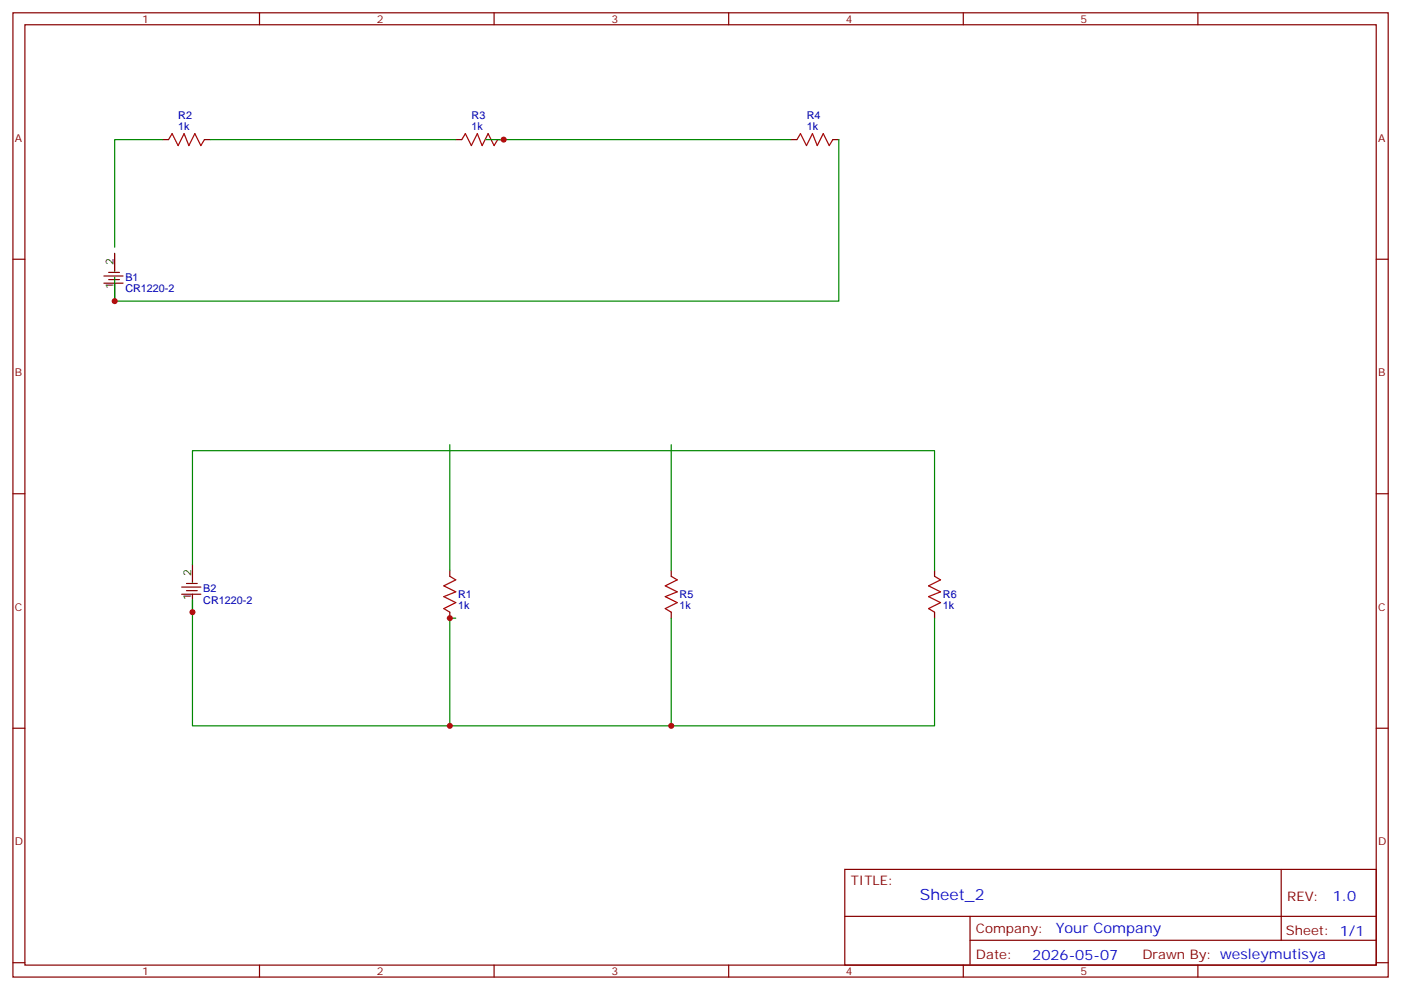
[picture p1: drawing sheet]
<svg xmlns="http://www.w3.org/2000/svg" width="413mm" height="292mm" viewBox="0 0 413 292" stroke-linecap="round" stroke-linejoin="round" font-family="sans-serif">
<g fill="none" stroke="#870000" stroke-width=".35">
<path d="M3.8 3.8h405.4v284.3h-405.4zM7.3 7.3h398.3v277.3h-398.3zM76.5 3.8v3.5M145.6 3.8v3.5M214.8 3.8v3.5M283.9 3.8v3.5M353.1 3.8v3.5M47.9 41.2h1.8M60.3 41.2h1.7M134.3 41.2h1.8M146.7 41.2h1.7M233.1 41.2h1.8"/>
<path d="M245.5 41.2h1.7M3.8 76.4h3.5M405.6 76.4h3.6M30.6 83.5h5.7M30.6 81.4h5.7M32 82.4h3.2M32 80.3h3.2M3.8 145.6h3.5M405.6 145.6h3.6M53.6 175.2h5.6M53.6 173.1h5.6M55 174.2h3.1"/>
<path d="M55 172h3.1M132.6 168.2v1.7M197.8 168.2v1.7M275.4 168.2v1.7M132.6 180.5v1.8M197.8 180.5v1.8M275.4 180.5v1.8M3.8 214.7h3.5M405.6 214.7h3.6M249 256.4h156.6v28.2h-156.6zM377.6 256.4v20.9M249 270.2h156.5"/>
<path d="M285.9 277.3h119.6M285.9 270.2v14.1M3.8 283.9h3.5M76.5 284.6v3.5M145.6 284.6v3.5M214.8 284.6v3.5M283.9 284.6v3.5M353.1 284.6v3.5M405.6 283.9h3.6"/>
</g>
<path d="M49.7 41.2l1-1.8 1.8 3.5 1.8-3.5 1.4 3.5 1.7-3.5 1.8 3.5 1.1-1.7M136.1 41.2l1.1-1.8 1.7 3.5 1.8-3.5 1.4 3.5 1.8-3.5 1.7 3.5 1.1-1.7M234.9 41.2l1-1.8 1.8 3.5 1.8-3.5 1.4 3.5 1.7-3.5 1.8 3.5 1.1-1.7M132.6 169.9l1.7 1.1-3.5 1.8 3.5 1.7-3.5 1.4 3.5 1.8-3.5 1.8 1.8 1M197.8 169.9l1.8 1.1-3.5 1.8 3.5 1.7-3.5 1.4 3.5 1.8-3.5 1.8 1.7 1M275.4 169.9l1.8 1.1-3.5 1.8 3.5 1.7-3.5 1.4 3.5 1.8-3.5 1.8 1.7 1" fill="none" stroke="#a10000" stroke-width=".35"/>
<path d="M47.9 41.2h-14.1v31.7M62 41.2h72.3M143.2 41.2h89.9M247.2 41.2v47.6h-213.4v-7.1M132.6 131.1v37.1M197.8 131.1v37.1M56.7 166.4v-33.5h218.7v35.3M56.7 177v37h218.7v-31.7M134.3 182.3h-1.7v31.7M197.8 182.3v31.7" fill="none" stroke="#008700" stroke-width=".35"/>
<path d="M33.8 74.7v5.3M33.8 83.5v5.3M56.7 166.4v5.3M56.7 175.2v5.3" fill="none" stroke="#000" stroke-width=".35"/>
<g fill="#c00">
<circle cx="148.4" cy="41.2" r=".88"/>
<circle cx="33.8" cy="88.8" r=".88"/>
<circle cx="56.7" cy="180.5" r=".88"/>
<circle cx="132.6" cy="214" r=".88"/>
<circle cx="132.6" cy="182.3" r=".88"/>
<circle cx="197.8" cy="214" r=".88"/>
</g>
<text font-size="4.6" fill="#00f" x="271.1" y="265.4">Sheet_2</text>
<g font-size="4.2" fill="#00f">
<text x="392.8" y="265.6">1.0</text>
<text x="311.2" y="275.2">Your Company</text>
<text x="304.2" y="283">2026-05-07</text>
</g>
<g font-size="3.9" fill="#800">
<text x="250.8" y="260.9">TITLE:</text>
<text x="379.4" y="265.6">REV:</text>
<text x="287.7" y="275.1">Company:</text>
<text x="379" y="275.8">Sheet: 1/1</text>
<text x="287.7" y="282.8">Date:</text>
<text x="336.7" y="282.9">Drawn By: wesleymutisya</text>
</g>
<g font-size="3.2" fill="#800">
<text x="41.9" y="6.8">1</text>
<text x="111.1" y="6.8">2</text>
<text x="180.2" y="6.8">3</text>
<text x="249.3" y="6.8">4</text>
<text x="318.5" y="6.8">5</text>
<text x="4.3" y="41.9">A</text>
<text x="406.2" y="41.9">A</text>
<text x="4.3" y="111">B</text>
<text x="406.2" y="111">B</text>
<text x="4.3" y="180.2">C</text>
<text x="406.2" y="180.2">C</text>
<text x="4.3" y="249.3">D</text>
<text x="406.2" y="249.3">D</text>
<text x="41.9" y="287.6">1</text>
<text x="111.1" y="287.6">2</text>
<text x="180.2" y="287.6">3</text>
<text x="249.3" y="287.6">4</text>
<text x="318.5" y="287.6">5</text>
</g>
<g font-size="3.2" fill="#000080">
<text x="52.6" y="35.1">R2</text>
<text x="139" y="35.1">R3</text>
<text x="237.8" y="35.1">R4</text>
<text x="52.6" y="38.3">1k</text>
<text x="139" y="38.3">1k</text>
<text x="237.8" y="38.3">1k</text>
<text x="37" y="83">B1</text>
<text x="37" y="86.2">CR1220-2</text>
<text x="59.9" y="178">CR1220-2</text>
<text x="59.9" y="174.7">B2</text>
<text x="135" y="179.7">1k</text>
<text x="135" y="176.4">R1</text>
<text x="200.3" y="179.7">1k</text>
<text x="200.3" y="176.4">R5</text>
<text x="277.9" y="179.7">1k</text>
<text x="277.9" y="176.4">R6</text>
</g>
<g font-size="3.2">
<text x="33.4" y="78.2" transform="rotate(-90 33.4 78.2)">2</text>
<text x="33.4" y="85.3" transform="rotate(-90 33.4 85.3)">1</text>
<text x="56.4" y="169.9" transform="rotate(-90 56.4 169.9)">2</text>
<text x="56.4" y="177" transform="rotate(-90 56.4 177)">1</text>
</g>
</svg>
